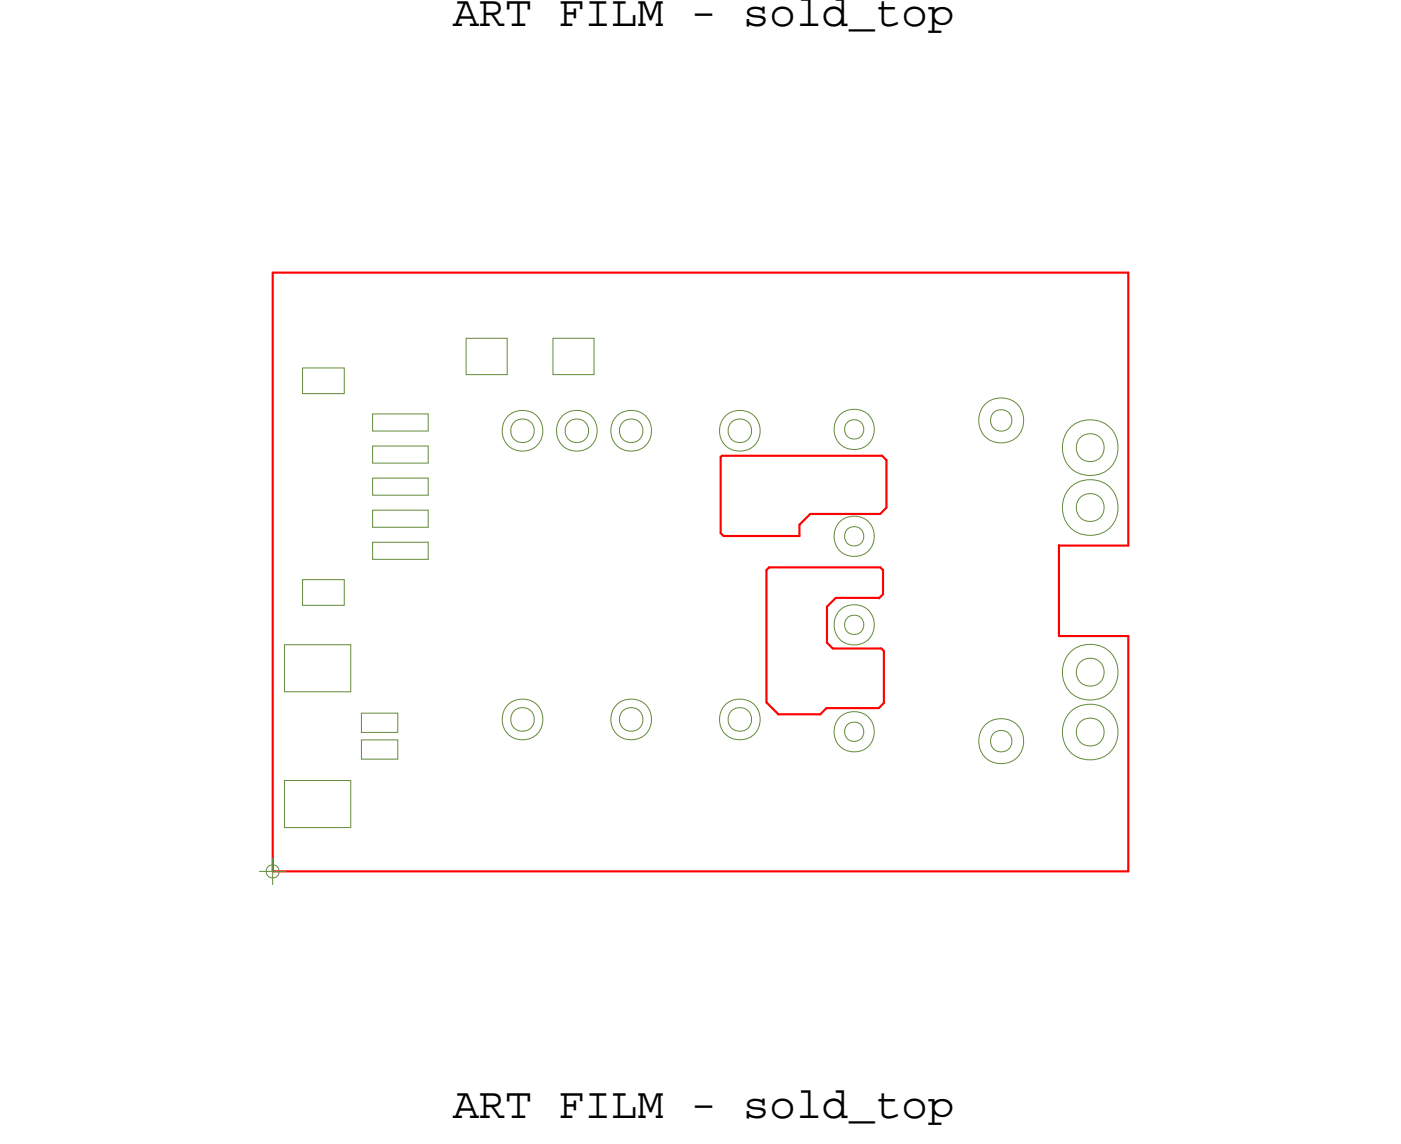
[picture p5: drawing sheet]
<svg xmlns="http://www.w3.org/2000/svg" width="65mm" height="53mm" viewBox="0 0 65 53" stroke-linecap="round" stroke-linejoin="round" font-family="sans-serif">
<!-- layer: Board Outline -->
<g fill="none" stroke="#f00" stroke-width=".1">
<path d="M12.8 12.7h40zM12.8 12.7v28zM52.8 12.7v12.8zM33.7 24.9l.1 .2zM33.7 21.4v-.1zM33.7 21.4v3.5zM33.8 21.3h.2zM33.8 25.1h3.6zM34 21.3h7.2zM35.8 32.8l.6 .6zM35.8 26.7v6.1zM36 26.5l-.2 .2z"/>
<path d="M36 26.5h5.2zM36.4 33.4h2zM37.4 24.5v.6zM37.9 24l-.5 .5zM37.9 24h3.2zM38.4 33.4l.2-.3zM38.6 33.1h2.5zM38.7 28.4l.4-.4zM38.7 28.4v1.7zM38.7 30.1l.2 .2zM38.9 30.3h2.3zM39.1 28h2z"/>
<path d="M41.1 28h.1M41.1 33.1l.2-.2zM41.1 28l.2-.2zM41.2 26.5l.1 .2zM41.2 30.3l.1 .1zM41.2 21.3l.2 .2zM41.3 26.7v1.1zM41.3 30.4v2.5zM41.4 23.7l-.3 .3zM41.4 21.5v2.2zM49.5 29.7h.1M49.5 25.5v4.2z"/>
<path d="M49.5 25.5h.1M49.5 25.5h3.3zM49.5 29.7h3.3zM52.8 29.7v11zM12.7 40.7h40.1z"/>
</g>
<!-- layer: Nets -->
<g fill="none" stroke="#638b3a" stroke-width=".05">
<path d="M14.1 17.2h2v1.2h-2zM17.4 19.4h2.6v.8h-2.6zM21.8 15.8h1.9v1.7h-1.9zM25.9 15.8h1.9v1.7h-1.9zM13.3 30.2h3.1v2.2h-3.1zM13.3 36.5h3.1v2.2h-3.1zM14.1 27.1h2v1.2h-2zM16.9 33.4h1.7v.9h-1.7zM16.9 34.6h1.7v.9h-1.7zM17.4 22.4h2.6v.8h-2.6zM17.4 23.9h2.6v.8h-2.6zM17.4 25.4h2.6v.8h-2.6z"/>
<path d="M17.4 20.9h2.6v.8h-2.6z"/>
<circle cx="46.8" cy="19.7" r="1.06"/>
<circle cx="46.8" cy="19.7" r=".5"/>
<circle cx="24.4" cy="33.7" r=".96"/>
<circle cx="24.4" cy="20.2" r=".96"/>
<circle cx="24.4" cy="33.6" r=".55"/>
<circle cx="24.4" cy="20.1" r=".55"/>
<circle cx="27" cy="20.2" r=".96"/>
<circle cx="27" cy="20.1" r=".55"/>
<circle cx="29.5" cy="33.7" r=".96"/>
<circle cx="29.5" cy="20.2" r=".96"/>
<circle cx="29.5" cy="33.6" r=".55"/>
<circle cx="29.5" cy="20.1" r=".55"/>
<circle cx="34.6" cy="20.2" r=".96"/>
<circle cx="34.6" cy="33.7" r=".96"/>
<circle cx="34.6" cy="33.6" r=".55"/>
<circle cx="34.6" cy="20.1" r=".55"/>
<circle cx="39.9" cy="25.1" r=".95"/>
<circle cx="39.9" cy="20.1" r=".95"/>
<circle cx="39.9" cy="29.2" r=".95"/>
<circle cx="39.9" cy="34.2" r=".95"/>
<circle cx="39.9" cy="34.2" r=".45"/>
<circle cx="39.9" cy="25.1" r=".45"/>
<circle cx="39.9" cy="20.1" r=".45"/>
<circle cx="39.9" cy="29.2" r=".45"/>
<circle cx="46.8" cy="34.7" r="1.06"/>
<circle cx="46.8" cy="34.7" r=".5"/>
<circle cx="51" cy="34.2" r="1.31"/>
<circle cx="51" cy="23.7" r="1.31"/>
<circle cx="51" cy="20.9" r="1.31"/>
<circle cx="51" cy="31.4" r="1.31"/>
<circle cx="51" cy="20.9" r=".65"/>
<circle cx="51" cy="34.2" r=".65"/>
<circle cx="51" cy="31.4" r=".65"/>
<circle cx="51" cy="23.7" r=".65"/>
</g>
<!-- layer: Drawing Origin -->
<path d="M12.1 40.8h1.3M12.5 40.5l.2-.1 .3 .1 .1 .3-.1 .2-.3 .1-.2-.1-.1-.2zM12.7 40.1v1.3" fill="none" stroke="#638b3a" stroke-width=".05"/>
<g font-size="2.1">
<text x="21.2" y="1.2">ART FILM - sold_top</text>
<text x="21.2" y="52.3">ART FILM - sold_top</text>
</g>
</svg>
